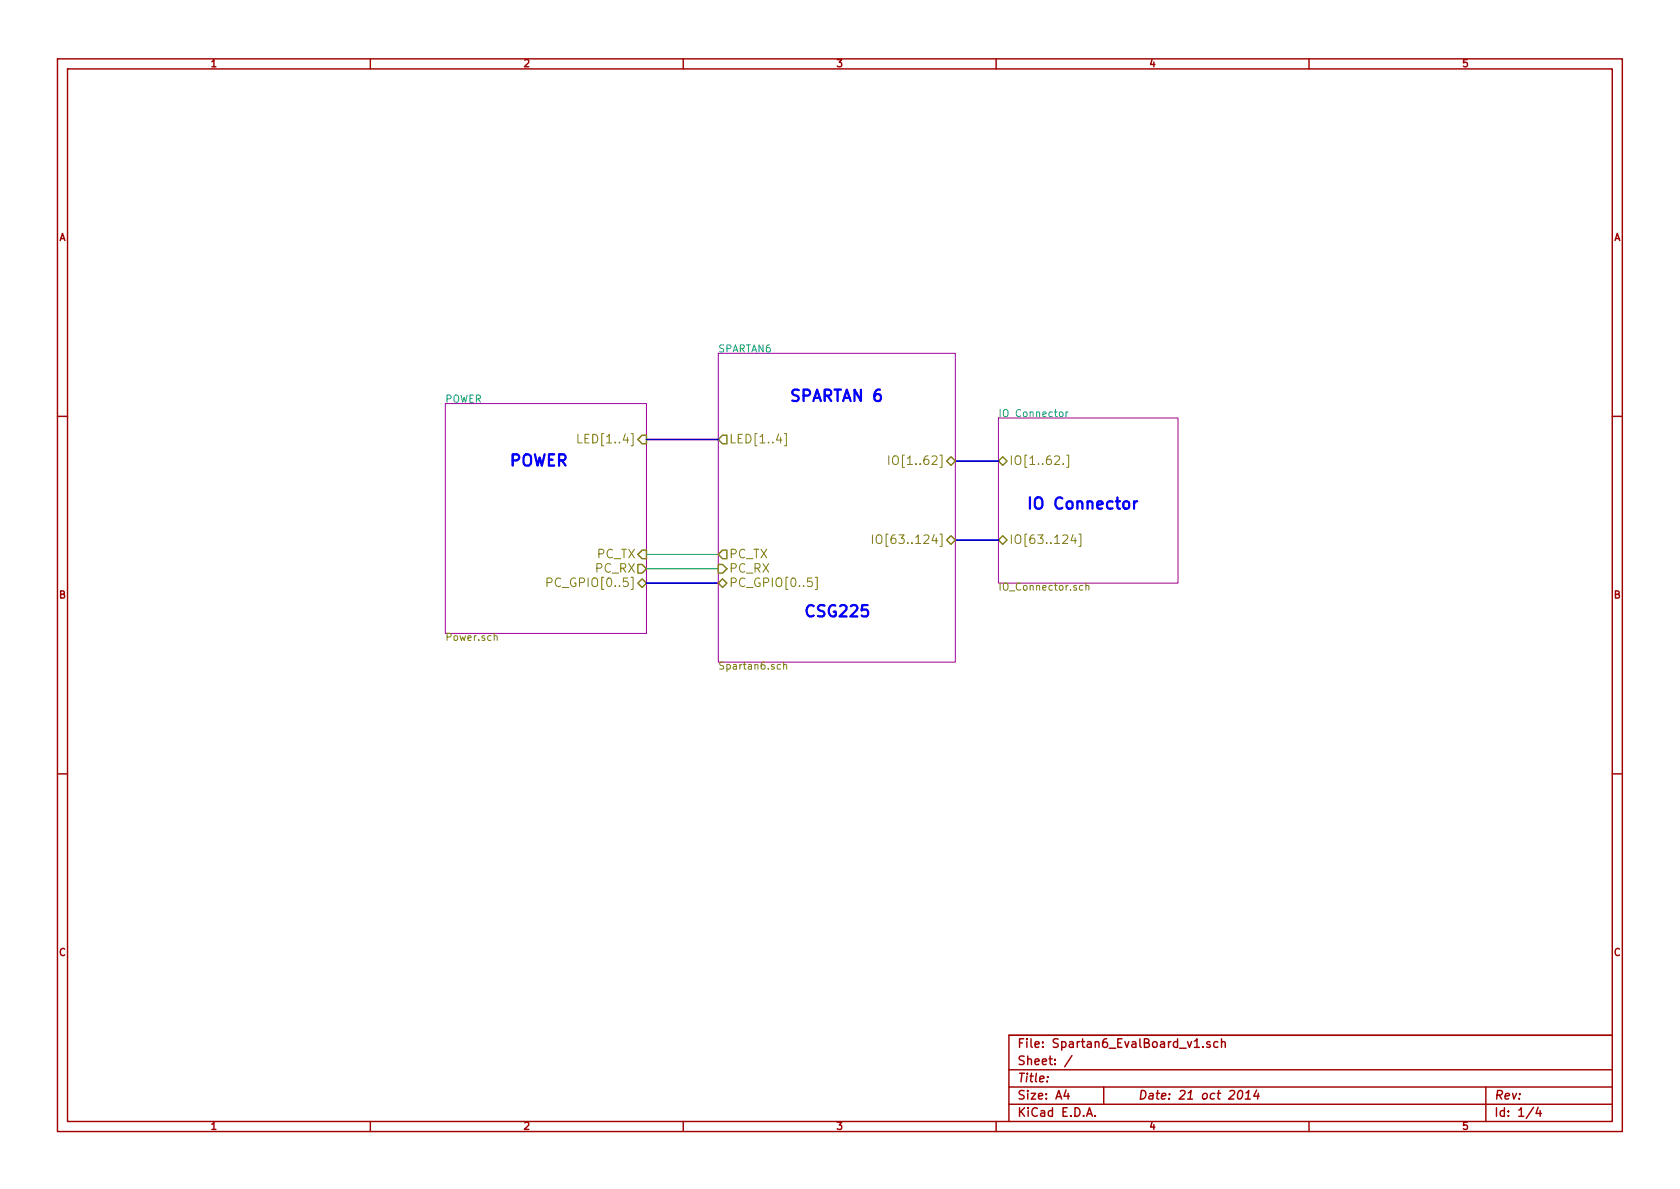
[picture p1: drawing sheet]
<svg xmlns="http://www.w3.org/2000/svg" width="297mm" height="210mm" viewBox="0 0 297 210" stroke-linecap="round" stroke-linejoin="round" font-family="sans-serif">
<g fill="none" stroke="#a00000" stroke-width=".25">
<path d="M10.2 10.4h276.6v189.7h-276.6zM11.9 12.2h273.2v186.1h-273.2zM65.5 10.4v1.8M120.8 10.4v1.8M176.1 10.4v1.8M231.4 10.4v1.8M10.2 73.6h1.7M285.1 73.6h1.7M10.2 136.8h1.7M285.1 136.8h1.7M65.5 198.3v1.8M120.8 198.3v1.8"/>
<path d="M176.1 198.3v1.8M178.4 189.2h106.7M178.4 195.3h106.7M178.4 192.2h106.7M185.2 190.4v.1M188.5 192.8l-.4 1h1M188.8 193.3v1.1M189.5 186.7l-1.3 1.9M192.1 197.4l.5-1.5 .5 1.5M192.3 197h.7M193.6 197.3v.1M195.1 192.2v3.1"/>
<path d="M211.2 185.2h.9M212.7 185.1v.1M213.9 184.3l-.3-.1-.2 .2v.2l.5 .2v.3h-.5M215.3 184.3a.48 .48 0 0 0-.6 0v.8l.2 .1 .4-.1M216 184.3h.1a.36 .36 0 0 1 .5 .1v.8M216 183.7v1.5M219.1 192.9l.3-.1a.88 .88 0 0 1-.3 1.6l-.3-.3a1.17 1.17 0 0 1 .3-1.2zM220.2 194.4h.9M220.3 193.3l.5-.5-.2 1.6M222.2 192.8l-.5 1h.9M222.5 193.3l-.1 1.1M231.4 198.3v1.8"/>
<path d="M262.7 192.2v6.1M271.1 195.8l-1.3 2M272 195.8l-.4 1.1h.9M272.3 196.4v1M285.1 183.1h-106.7v15.2"/>
</g>
<path d="M78.7 71.4h35.6v40.6h-35.6zM127 62.5h41.9v54.6h-41.9zM176.5 73.9h31.8v29.2h-31.8z" fill="none" stroke="#a000a0" stroke-width=".18"/>
<path d="M187.4 72.9l.3-.1 .3 .3-.2 .5-.3 .1-.1-.1zM188.5 72.8v.9M188.8 72.8l-.3 .3" fill="none" stroke="#00a0a0" stroke-width=".18"/>
<g fill="none" stroke="#808000" stroke-width=".18">
<path d="M102.2 76.8v1.5h.7M138.7 76.7h.3v2.1h-.3M154.3 94.6v1.5M155 94.8a.5 .5 0 0 1 .6-.2 .5 .5 0 0 1 .3 .5v.8a.53 .53 0 0 1-.6 .2 .53 .53 0 0 1-.4-.5zM157.1 80.6v1.5M158 80.7a.5 .5 0 0 1 .6 0 .5 .5 0 0 1 .2 .4v.8a.53 .53 0 0 1-.6 .2 .53 .53 0 0 1-.4-.5v-.5zM188 82v.1M188.6 80.5h.4v2.1h-.4M189.7 94.5l-.3 1.1h.9M190.1 95.1v1M190.8 94.5h.3v2.1h-.3M87.4 112.5l.2-.1 .3 .1v.8"/>
<path d="M96.7 103l.8-.1 .1-.2-.1-.3-.2-.2h-.6v1.5M138 117.5h-.4l-.2 .2 .1 .6h.5M138.6 117.6l.1-.1h.3l.1 .8M138.6 117.1v1.2M144.1 102.1h.4v2.1h-.4M191.4 103.6l-.3-.1-.2 .3 .1 .5h.4M192 103.7l.2-.2 .3 .1v.8M192 103.1v1.3"/>
</g>
<path d="M112.8 77.7l.7-.7h.8v1.5h-.8zM127.8 77h.7v1.5h-.7l-.8-.8zM112.8 99.8h.7l.8 .8-.8 .7h-.7zM113.5 97.3h.8v1.5h-.8l-.7-.8zM127 99.8h.8l.7 .8-.7 .7h-.8zM127.8 97.3h.7v1.5h-.7l-.8-.8zM167.4 81.5l.7-.7 .8 .7-.8 .8zM167.4 95.5l.7-.8 .8 .8-.8 .8zM176.5 81.5l.8-.7 .8 .7-.8 .8zM176.5 95.5l.8-.8 .8 .8-.8 .8zM112.8 103.1l.7-.7 .8 .7-.8 .8zM127 103.1l.8-.7 .7 .7-.7 .8z" fill="none" stroke="#808000" stroke-width=".25"/>
<path d="M200.5 88.6v1.4M201.1 88.6l-.4 .1-.2 .3" fill="none" stroke="#00f" stroke-width=".41"/>
<path d="M114.3 77.7h12.7M168.9 81.5h7.6M168.9 95.5h7.6M114.3 103.1h12.7" fill="none" stroke="#0000c0" stroke-width=".3"/>
<path d="M114.3 98h12.7M114.3 100.6h12.7" fill="none" stroke="#00a000" stroke-width=".18"/>
<g font-size="2.8" fill="#00f">
<text x="139.7" y="71.1">SPARTAN 6</text>
<text x="90.2" y="82.5">POWER</text>
<text x="181.6" y="90.2">IO Connector</text>
<text x="142.2" y="109.2">CSG225</text>
</g>
<g font-size="2.1" fill="#808000">
<text x="103.2" y="78.5">LED[1..4]</text>
<text x="128.9" y="78.5">LED[1..4]</text>
<text x="158.6" y="82.3">IO[1..62]</text>
<text x="178.5" y="82.3">IO[1..62.]</text>
<text x="105.3" y="101.3">PC_RX</text>
<text x="105.5" y="98.8">PC_TX</text>
<text x="128.9" y="98.8">PC_TX</text>
<text x="128.9" y="101.3">PC_RX</text>
<text x="156.2" y="96.3">IO[63..124]</text>
<text x="178.5" y="96.3">IO[63..124]</text>
<text x="98" y="103.9">PC_GPIO[0..5]</text>
<text x="128.9" y="103.9">PC_GPIO[0..5]</text>
</g>
<g font-size="2.1" fill="#a00000">
<text x="179.9" y="185.4">File: Spartan6_EvalBoard_v1.sch</text>
<text x="179.9" y="191.5">Title:</text>
<text x="179.9" y="188.4">Sheet: /</text>
<text x="179.9" y="197.6">KiCad E.D.A.</text>
<text x="179.9" y="194.5">Size: A4</text>
<text x="201.2" y="194.5">Date: 21 oct 2014</text>
<text x="264.2" y="194.5">Rev:</text>
<text x="264.2" y="197.6">Id: 1/4</text>
</g>
<g font-size="1.8" fill="#a00000">
<text x="37.3" y="11.9">1</text>
<text x="92.7" y="11.9">2</text>
<text x="148" y="11.9">3</text>
<text x="203.3" y="11.9">4</text>
<text x="258.6" y="11.9">5</text>
<text x="10.4" y="42.7">A</text>
<text x="285.3" y="42.7">A</text>
<text x="10.4" y="105.9">B</text>
<text x="285.3" y="105.9">B</text>
<text x="10.4" y="169.1">C</text>
<text x="285.3" y="169.1">C</text>
<text x="37.3" y="199.8">1</text>
<text x="92.7" y="199.8">2</text>
<text x="148" y="199.8">3</text>
<text x="203.3" y="199.8">4</text>
<text x="258.6" y="199.8">5</text>
</g>
<g font-size="1.8" fill="#00a0a0">
<text x="127" y="62.4">SPARTAN6</text>
<text x="78.7" y="71.3">POWER</text>
<text x="176.5" y="73.8">IO Connector</text>
</g>
<g font-size="1.8" fill="#808000">
<text x="176.5" y="104.5">IO_Connector.sch</text>
<text x="78.7" y="113.4">Power.sch</text>
<text x="127" y="118.5">Spartan6.sch</text>
</g>
</svg>
